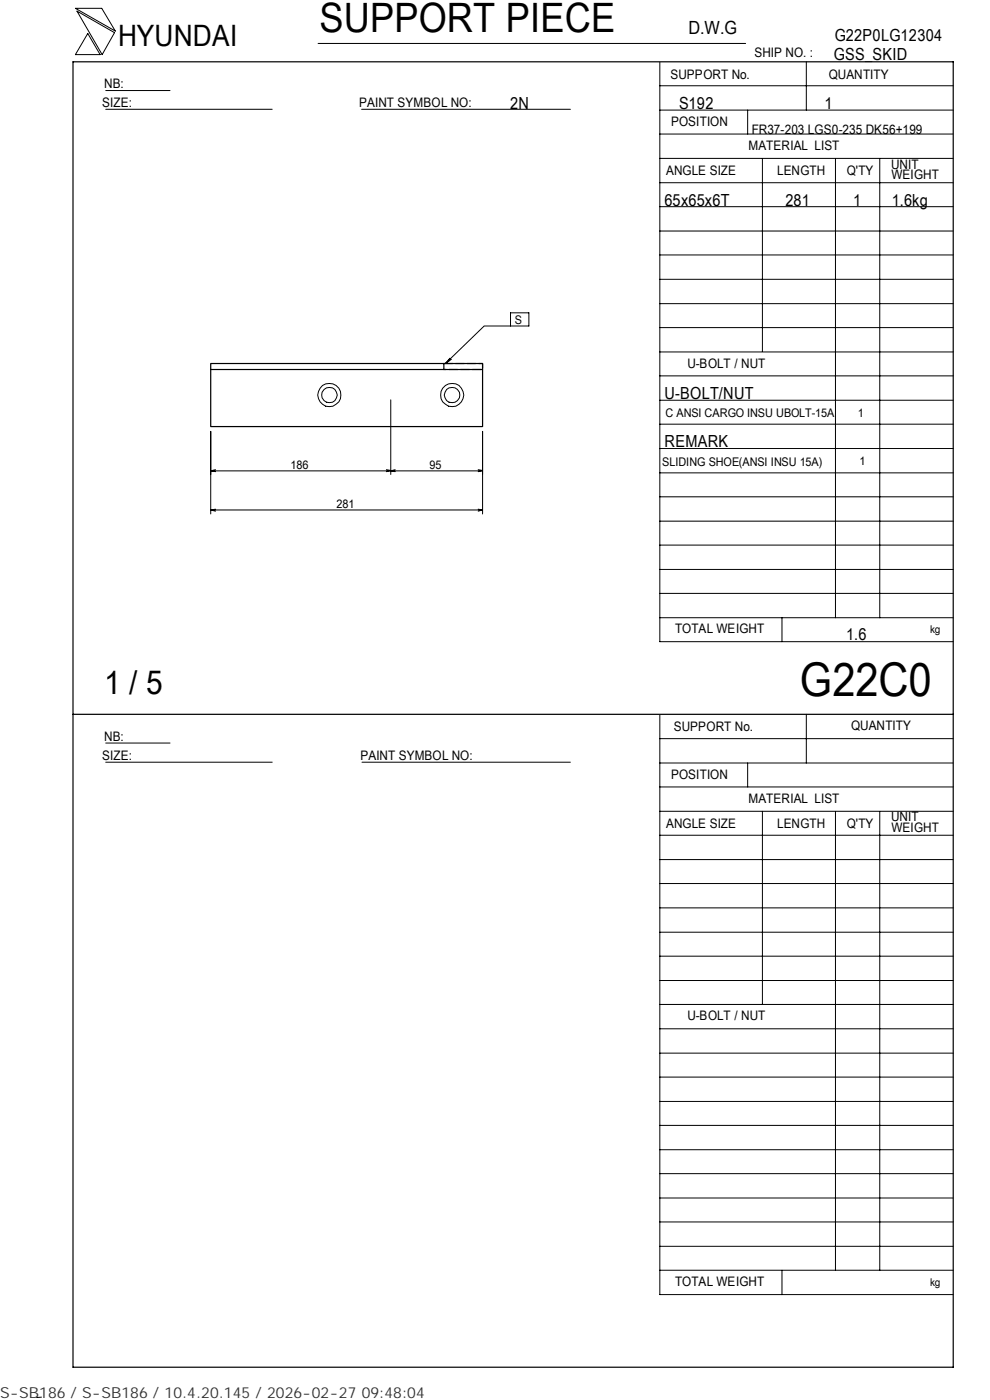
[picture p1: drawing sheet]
<svg xmlns="http://www.w3.org/2000/svg" width="210mm" height="297mm" viewBox="0 0 210 297" stroke-linecap="round" stroke-linejoin="round" font-family="sans-serif">
<path d="M94.1 77.1h8.3v1.3h-8.3" fill="none" stroke="#000" stroke-width=".25" stroke-dasharray="1.9 .6" stroke-linecap="butt"/>
<path d="M15.5 13.1h186.7v277h-186.7zM94.1 78.4h-49.4v12.1h57.7v-12.1M94.1 77.1h-49.4v1.3M94.1 77.1h8.3v1.3h-8.3zM15.5 151.5h186.7" fill="none" stroke="#000" stroke-width=".25"/>
<g fill="none" stroke="#000" stroke-width=".21">
<path d="M16 1.8h5.6l2.9 4.8zM16.3 2.4l8 4.5-2.6 4.7zM18.6 7.1l2.6 4.5h-5.2zM22.4 19.2h13.7M67.5 9.2h90.6M139.9 18.2h62.3M139.9 13.2v122.9h62.3M171 13.1v10.3M22.4 23.2h35.3M76.7 23.2h44.3M139.9 38.8h62.3M139.9 33.6h62.3"/>
<path d="M139.9 28.4h62.3M139.9 23.4h62.3M158.6 23.4v5M161.7 33.6v41M177.2 33.7v97.4M186.6 33.7v97.4M139.9 59.3h62.3M139.9 54.1h62.3M139.9 49h62.3M139.9 43.8h62.3M95.2 76.4l.1 .1M95.4 76l.3 .3-1.2 .8z"/>
<path d="M108.3 69.2h-5.6l-8.2 7.9M108.3 66.4h3.9v2.8h-3.9zM139.9 79.7h62.3M139.9 74.7h62.3M139.9 69.5h62.3M139.9 64.4h62.3M44.7 99.9h57.7M44.7 91.5v17.5M44.7 99.9l1 .2M45.7 99.6l-1 .3M81.9 99.6l1 .2-1 .3M82.9 84.8v15.9"/>
<path d="M83.8 99.6l-.9 .3 .9 .2M101.4 99.6l1 .2-1 .3M102.4 91.5v17.5M139.9 95.2h62.3M139.9 90h62.3M139.9 84.9h62.3M44.7 108.2l1 .2M44.7 108.2h57.7M45.7 108l-1 .2M101.4 108l1 .2M102.4 108.2l-1 .2M139.9 100.3h62.3"/>
<path d="M139.9 115.6h62.3M139.9 110.6h62.3M139.9 105.4h62.3M139.9 131.1h62.3M139.9 125.9h62.3M139.9 120.8h62.3M165.9 131.1v5M22.4 157.6h13.7M139.9 151.7v122.9h62.3M139.9 156.7h62.3M171 151.5v10.4M22.4 161.7h35.3"/>
<path d="M76.8 161.7h44.2M139.9 177.2h62.3M139.9 172.1h62.3M139.9 167h62.3M139.9 161.9h62.3M158.6 161.9v5.1M161.7 172.1v41M177.2 172.2v97.3M186.6 172.2v97.3M139.9 182.4h62.3M139.9 197.8h62.3M139.9 192.6h62.3"/>
<path d="M139.9 187.4h62.3M139.9 218.3h62.3M139.9 213.1h62.3M139.9 208h62.3M139.9 202.9h62.3M139.9 238.7h62.3M139.9 233.7h62.3M139.9 228.5h62.3M139.9 223.4h62.3M139.9 259.2h62.3M139.9 254.2h62.3M139.9 249h62.3"/>
<path d="M139.9 243.9h62.3M139.9 269.5h62.3M139.9 264.4h62.3M165.9 269.5v5.1M8.8 296.4l-1 .1"/>
<circle cx="69.8" cy="83.8" r="2.48"/>
<circle cx="69.9" cy="83.8" r="1.65"/>
<circle cx="95.9" cy="83.8" r="1.65"/>
<circle cx="95.9" cy="83.8" r="2.48"/>
</g>
<text font-size="9.9" x="169.7" y="147.6">G22C0</text>
<text font-size="8.6" x="67.7" y="6.9">SUPPORT PIECE</text>
<text font-size="7" x="22.1" y="147.2">1 / 5</text>
<text font-size="6.3" x="25.1" y="9.8">HYUNDAI</text>
<text font-size="3.9" x="146" y="7.3">D.W.G</text>
<g font-size="3.5">
<text x="177" y="8.7">G22P0LG12304</text>
<text x="176.9" y="12.8">GSS_SKID</text>
<text x="108.2" y="23.1">2N</text>
<text x="144" y="23.1">S192</text>
<text x="174.8" y="23.1">1</text>
<text x="141" y="43.6">65x65x6T</text>
<text x="166.6" y="43.6">281</text>
<text x="180.9" y="43.6">1</text>
<text x="189.1" y="43.6">1.6kg</text>
<text x="141" y="84.6">U-BOLT/NUT</text>
<text x="141" y="94.8">REMARK</text>
<text x="179.5" y="135.8">1.6</text>
</g>
<text font-size="3.2" fill="#323232" x="0" y="296.6">S-SB186 / S-SB186 / 10.4.20.145 / 2026-02-27 09:48:04</text>
<g font-size="2.8">
<text x="142.2" y="16.8">SUPPORT No.</text>
<text x="160" y="12.2">SHIP NO. :</text>
<text x="175.8" y="16.7">QUANTITY</text>
<text x="21.7" y="22.8">SIZE:</text>
<text x="22.1" y="18.7">NB:</text>
<text x="76.2" y="22.8">PAINT SYMBOL NO:</text>
<text x="142.3" y="26.8">POSITION</text>
<text x="159.4" y="28.4">FR37-203 LGS0-235 DK56+199</text>
<text x="158.7" y="31.7">MATERIAL LIST</text>
<text x="189" y="35.8">UNIT</text>
<text x="141.3" y="37.2">ANGLE SIZE</text>
<text x="164.8" y="37.1">LENGTH</text>
<text x="179.6" y="37.1">Q'TY</text>
<text x="189.1" y="38">WEIGHT</text>
<text x="145.8" y="78">U-BOLT / NUT</text>
<text x="143.2" y="134.4">TOTAL WEIGHT</text>
<text x="142.9" y="155">SUPPORT No.</text>
<text x="180.5" y="154.9">QUANTITY</text>
<text x="21.7" y="161.3">SIZE:</text>
<text x="22.1" y="157.1">NB:</text>
<text x="76.5" y="161.2">PAINT SYMBOL NO:</text>
<text x="142.3" y="165.3">POSITION</text>
<text x="158.7" y="170.3">MATERIAL LIST</text>
<text x="141.3" y="175.7">ANGLE SIZE</text>
<text x="164.8" y="175.6">LENGTH</text>
<text x="179.6" y="175.6">Q'TY</text>
<text x="189" y="174.2">UNIT</text>
<text x="189.1" y="176.5">WEIGHT</text>
<text x="145.8" y="216.5">U-BOLT / NUT</text>
<text x="143.2" y="272.9">TOTAL WEIGHT</text>
</g>
<g font-size="2.5">
<text x="109.2" y="68.7">S</text>
<text x="141.1" y="88.5">C ANSI CARGO INSU UBOLT-15A</text>
<text x="181.9" y="88.5">1</text>
<text x="61.6" y="99.4">186</text>
<text x="91.1" y="99.4">95</text>
<text x="140.5" y="98.9">SLIDING SHOE(ANSI INSU 15A)</text>
<text x="182.3" y="98.7">1</text>
<text x="71.4" y="107.7">281</text>
</g>
<g font-size="2.3">
<text x="197.3" y="134.3">kg</text>
<text x="197.3" y="272.8">kg</text>
</g>
</svg>
